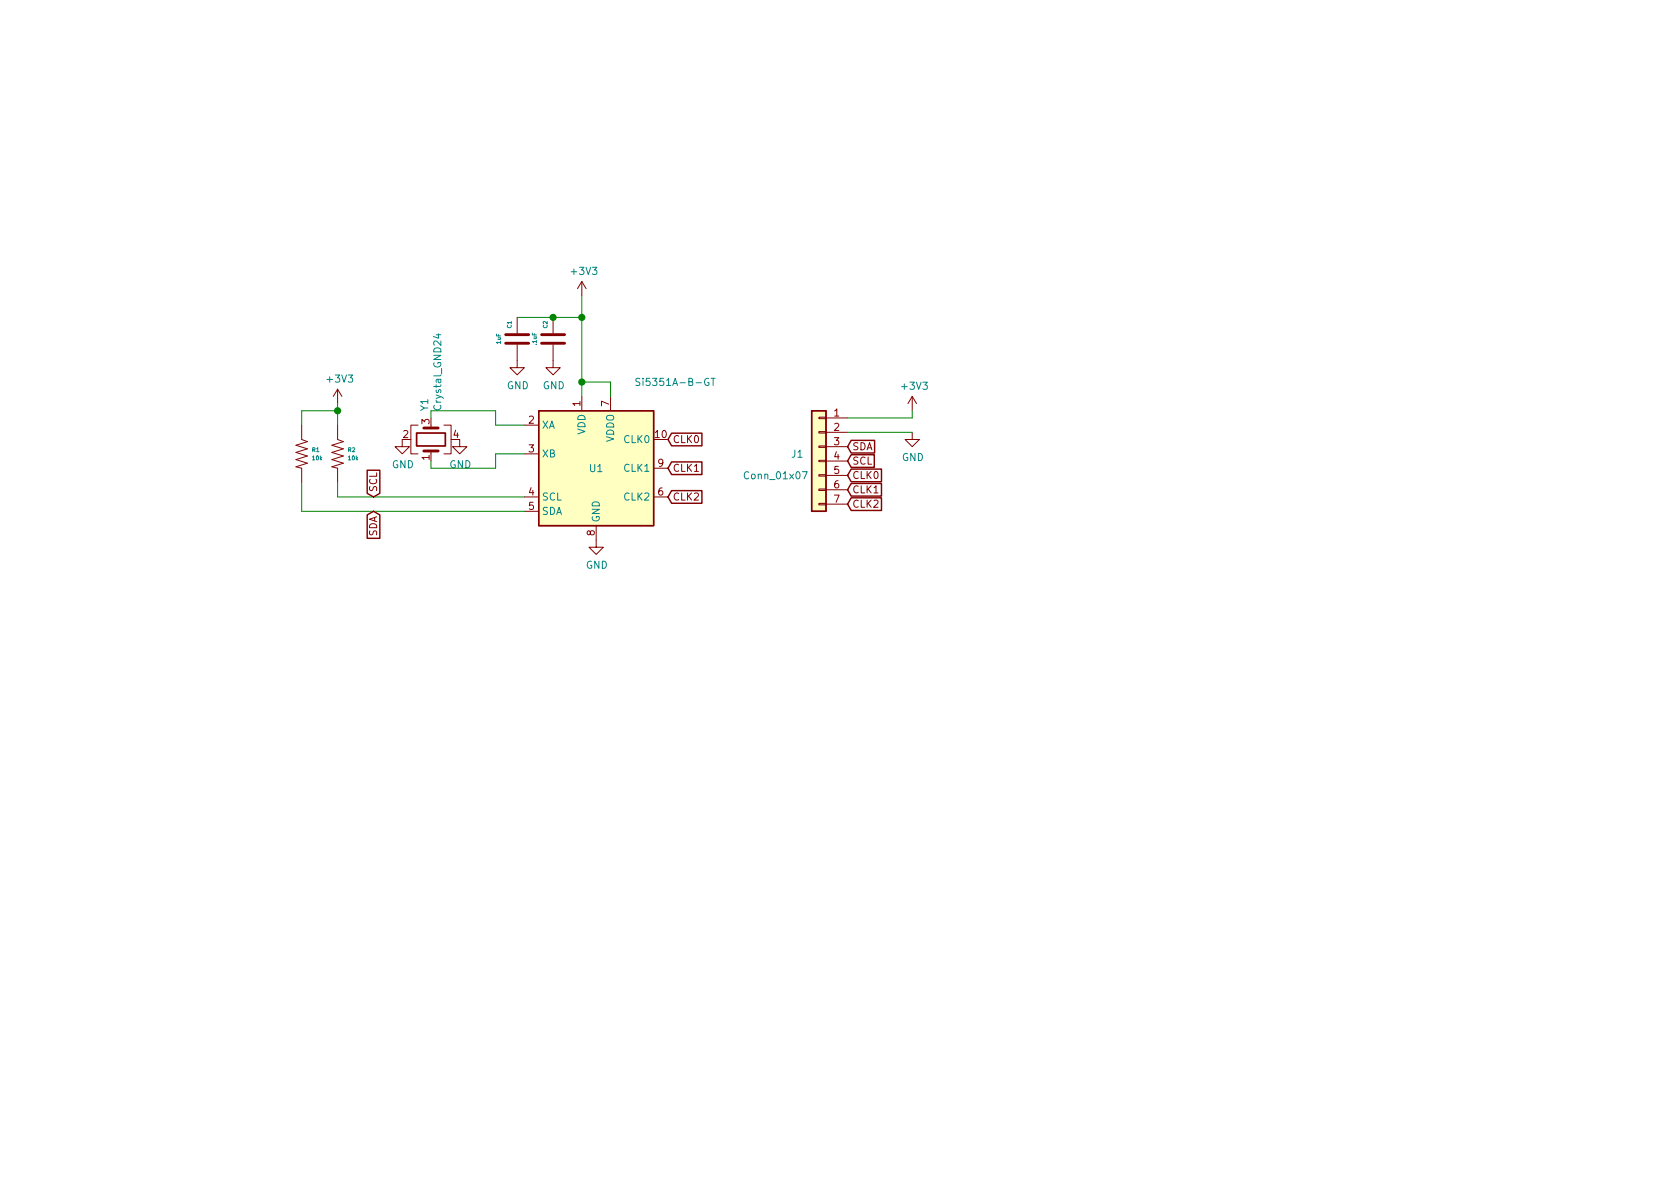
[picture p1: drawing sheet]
EESchema Schematic File Version 4
EELAYER 30 0
EELAYER END
$Descr A4 11693 8268
encoding utf-8
Sheet 1 1
Title ""
Date ""
Rev ""
Comp ""
Comment1 ""
Comment2 ""
Comment3 ""
Comment4 ""
$EndDescr
$Comp
L Device:Crystal_GND24 Y1
U 1 1
P 3000 3050
F 0 "Y1" H 3194 3096 50  0000 L CNN
F 1 "Crystal_GND24" H 3194 3005 50  0000 L CNN
F 2 "Crystal:Crystal_SMD_Abracon_ABM8G-4Pin_3.2x2.5mm" H 3000 3050 50  0001 C CNN
F 3 "~" H 3000 3050 50  0001 C CNN
	1    3000 3050
	0    -1   -1   0   
$EndComp
$Comp
L Oscillator:Si5351A-B-GT U1
U 1 1
P 4150 3250
F 0 "U1" H 4150 3250 50  0000 C CNN
F 1 "Si5351A-B-GT" H 4700 3850 50  0000 C CNN
F 2 "Package_SO:MSOP-10_3x3mm_P0.5mm" H 4150 2450 50  0001 C CNN
F 3 "https://www.silabs.com/documents/public/data-sheets/Si5351-B.pdf" H 3800 3150 50  0001 C CNN
	1    4150 3250
	1    0    0    -1  
$EndComp
$Comp
L si5351-rescue:Resistor-xenir-si5351-rescue R1
U 1 1
P 2100 3150
F 0 "R1" V 2071 3218 28  0000 L CNN
F 1 "10k" V 2128 3218 28  0000 L CNN
F 2 "Xenir:Resistor 1206" H 2100 3050 50  0001 C CNN
F 3 "" H 2100 3050 50  0001 C CNN
	1    2100 3150
	0    1    1    0   
$EndComp
$Comp
L si5351-rescue:Resistor-xenir-si5351-rescue R2
U 1 1
P 2350 3150
F 0 "R2" V 2321 3218 28  0000 L CNN
F 1 "10k" V 2378 3218 28  0000 L CNN
F 2 "Xenir:Resistor 1206" H 2350 3050 50  0001 C CNN
F 3 "" H 2350 3050 50  0001 C CNN
	1    2350 3150
	0    1    1    0   
$EndComp
Wire Wire Line
	3650 3450 2350 3450
Wire Wire Line
	2350 3450 2350 3350
Wire Wire Line
	3650 3550 2100 3550
Wire Wire Line
	2100 3550 2100 3350
$Comp
L power:+3V3 #PWR0101
U 1 1
P 2350 2800
F 0 "#PWR0101" H 2350 2650 50  0001 C CNN
F 1 "+3V3" H 2365 2973 50  0000 C CNN
F 2 "" H 2350 2800 50  0001 C CNN
F 3 "" H 2350 2800 50  0001 C CNN
	1    2350 2800
	1    0    0    -1  
$EndComp
Wire Wire Line
	2350 2950 2350 2850
Wire Wire Line
	2100 2950 2100 2850
Wire Wire Line
	2100 2850 2350 2850
Connection ~ 2350 2850
Wire Wire Line
	2350 2850 2350 2800
$Comp
L power:+3V3 #PWR0102
U 1 1
P 4050 2050
F 0 "#PWR0102" H 4050 1900 50  0001 C CNN
F 1 "+3V3" H 4065 2223 50  0000 C CNN
F 2 "" H 4050 2050 50  0001 C CNN
F 3 "" H 4050 2050 50  0001 C CNN
	1    4050 2050
	1    0    0    -1  
$EndComp
Wire Wire Line
	4250 2750 4250 2650
Wire Wire Line
	4250 2650 4050 2650
Wire Wire Line
	4050 2650 4050 2750
$Comp
L power:GND #PWR0103
U 1 1
P 4150 3750
F 0 "#PWR0103" H 4150 3500 50  0001 C CNN
F 1 "GND" H 4155 3577 50  0000 C CNN
F 2 "" H 4150 3750 50  0001 C CNN
F 3 "" H 4150 3750 50  0001 C CNN
	1    4150 3750
	1    0    0    -1  
$EndComp
Text GLabel 4650 3050 2    50   Input ~ 0
CLK0
Text GLabel 4650 3250 2    50   Input ~ 0
CLK1
Text GLabel 4650 3450 2    50   Input ~ 0
CLK2
Wire Wire Line
	3650 2950 3450 2950
Wire Wire Line
	3450 2950 3450 2850
Wire Wire Line
	3450 2850 3000 2850
Wire Wire Line
	3000 2850 3000 2900
Wire Wire Line
	3650 3150 3450 3150
Wire Wire Line
	3450 3150 3450 3250
Wire Wire Line
	3450 3250 3000 3250
Wire Wire Line
	3000 3250 3000 3200
$Comp
L power:GND #PWR0104
U 1 1
P 3200 3050
F 0 "#PWR0104" H 3200 2800 50  0001 C CNN
F 1 "GND" H 3205 2877 50  0000 C CNN
F 2 "" H 3200 3050 50  0001 C CNN
F 3 "" H 3200 3050 50  0001 C CNN
	1    3200 3050
	1    0    0    -1  
$EndComp
$Comp
L power:GND #PWR0105
U 1 1
P 2800 3050
F 0 "#PWR0105" H 2800 2800 50  0001 C CNN
F 1 "GND" H 2805 2877 50  0000 C CNN
F 2 "" H 2800 3050 50  0001 C CNN
F 3 "" H 2800 3050 50  0001 C CNN
	1    2800 3050
	1    0    0    -1  
$EndComp
$Comp
L Connector_Generic:Conn_01x07 J1
U 1 1
P 5700 3200
F 0 "J1" H 5850 3250 50  0000 C CNN
F 1 "Conn_01x07" H 6000 3100 50  0000 C CNN
F 2 "Connector_PinHeader_2.54mm:PinHeader_1x07_P2.54mm_Vertical" H 5700 3200 50  0001 C CNN
F 3 "~" H 5700 3200 50  0001 C CNN
	1    5700 3200
	-1   0    0    -1  
$EndComp
$Comp
L power:+3V3 #PWR0106
U 1 1
P 6350 2850
F 0 "#PWR0106" H 6350 2700 50  0001 C CNN
F 1 "+3V3" H 6365 3023 50  0000 C CNN
F 2 "" H 6350 2850 50  0001 C CNN
F 3 "" H 6350 2850 50  0001 C CNN
	1    6350 2850
	1    0    0    -1  
$EndComp
Wire Wire Line
	6350 2900 6350 2850
$Comp
L power:GND #PWR0107
U 1 1
P 6350 3000
F 0 "#PWR0107" H 6350 2750 50  0001 C CNN
F 1 "GND" H 6355 2827 50  0000 C CNN
F 2 "" H 6350 3000 50  0001 C CNN
F 3 "" H 6350 3000 50  0001 C CNN
	1    6350 3000
	1    0    0    -1  
$EndComp
Wire Wire Line
	5900 2900 6350 2900
Wire Wire Line
	5900 3000 6350 3000
Text GLabel 2600 3550 3    50   Input ~ 0
SDA
Text GLabel 2600 3450 1    50   Input ~ 0
SCL
Text GLabel 5900 3100 2    50   Input ~ 0
SDA
Text GLabel 5900 3200 2    50   Input ~ 0
SCL
Text GLabel 5900 3500 2    50   Input ~ 0
CLK2
Text GLabel 5900 3400 2    50   Input ~ 0
CLK1
Text GLabel 5900 3300 2    50   Input ~ 0
CLK0
$Comp
L Xenir:Capacitor C1
U 1 1
P 3600 2350
F 0 "C1" H 3500 2300 28  0000 C CNN
F 1 "1uF" H 3600 2225 28  0000 C CNN
F 2 "Xenir:Capacitor 1206" H 3600 2200 50  0001 C CNN
F 3 "" H 3600 2200 50  0001 C CNN
	1    3600 2350
	0    1    1    0   
$EndComp
$Comp
L Xenir:Capacitor C2
U 1 1
P 3850 2350
F 0 "C2" H 3750 2300 28  0000 C CNN
F 1 ".1uF" H 3850 2225 28  0000 C CNN
F 2 "Xenir:Capacitor 1206" H 3850 2200 50  0001 C CNN
F 3 "" H 3850 2200 50  0001 C CNN
	1    3850 2350
	0    1    1    0   
$EndComp
Wire Wire Line
	3600 2200 3850 2200
Wire Wire Line
	3850 2200 4050 2200
Connection ~ 3850 2200
Wire Wire Line
	4050 2050 4050 2200
Wire Wire Line
	4050 2650 4050 2200
Connection ~ 4050 2650
Connection ~ 4050 2200
$Comp
L power:GND #PWR0108
U 1 1
P 3600 2500
F 0 "#PWR0108" H 3600 2250 50  0001 C CNN
F 1 "GND" H 3605 2327 50  0000 C CNN
F 2 "" H 3600 2500 50  0001 C CNN
F 3 "" H 3600 2500 50  0001 C CNN
	1    3600 2500
	1    0    0    -1  
$EndComp
$Comp
L power:GND #PWR0109
U 1 1
P 3850 2500
F 0 "#PWR0109" H 3850 2250 50  0001 C CNN
F 1 "GND" H 3855 2327 50  0000 C CNN
F 2 "" H 3850 2500 50  0001 C CNN
F 3 "" H 3850 2500 50  0001 C CNN
	1    3850 2500
	1    0    0    -1  
$EndComp
$EndSCHEMATC
